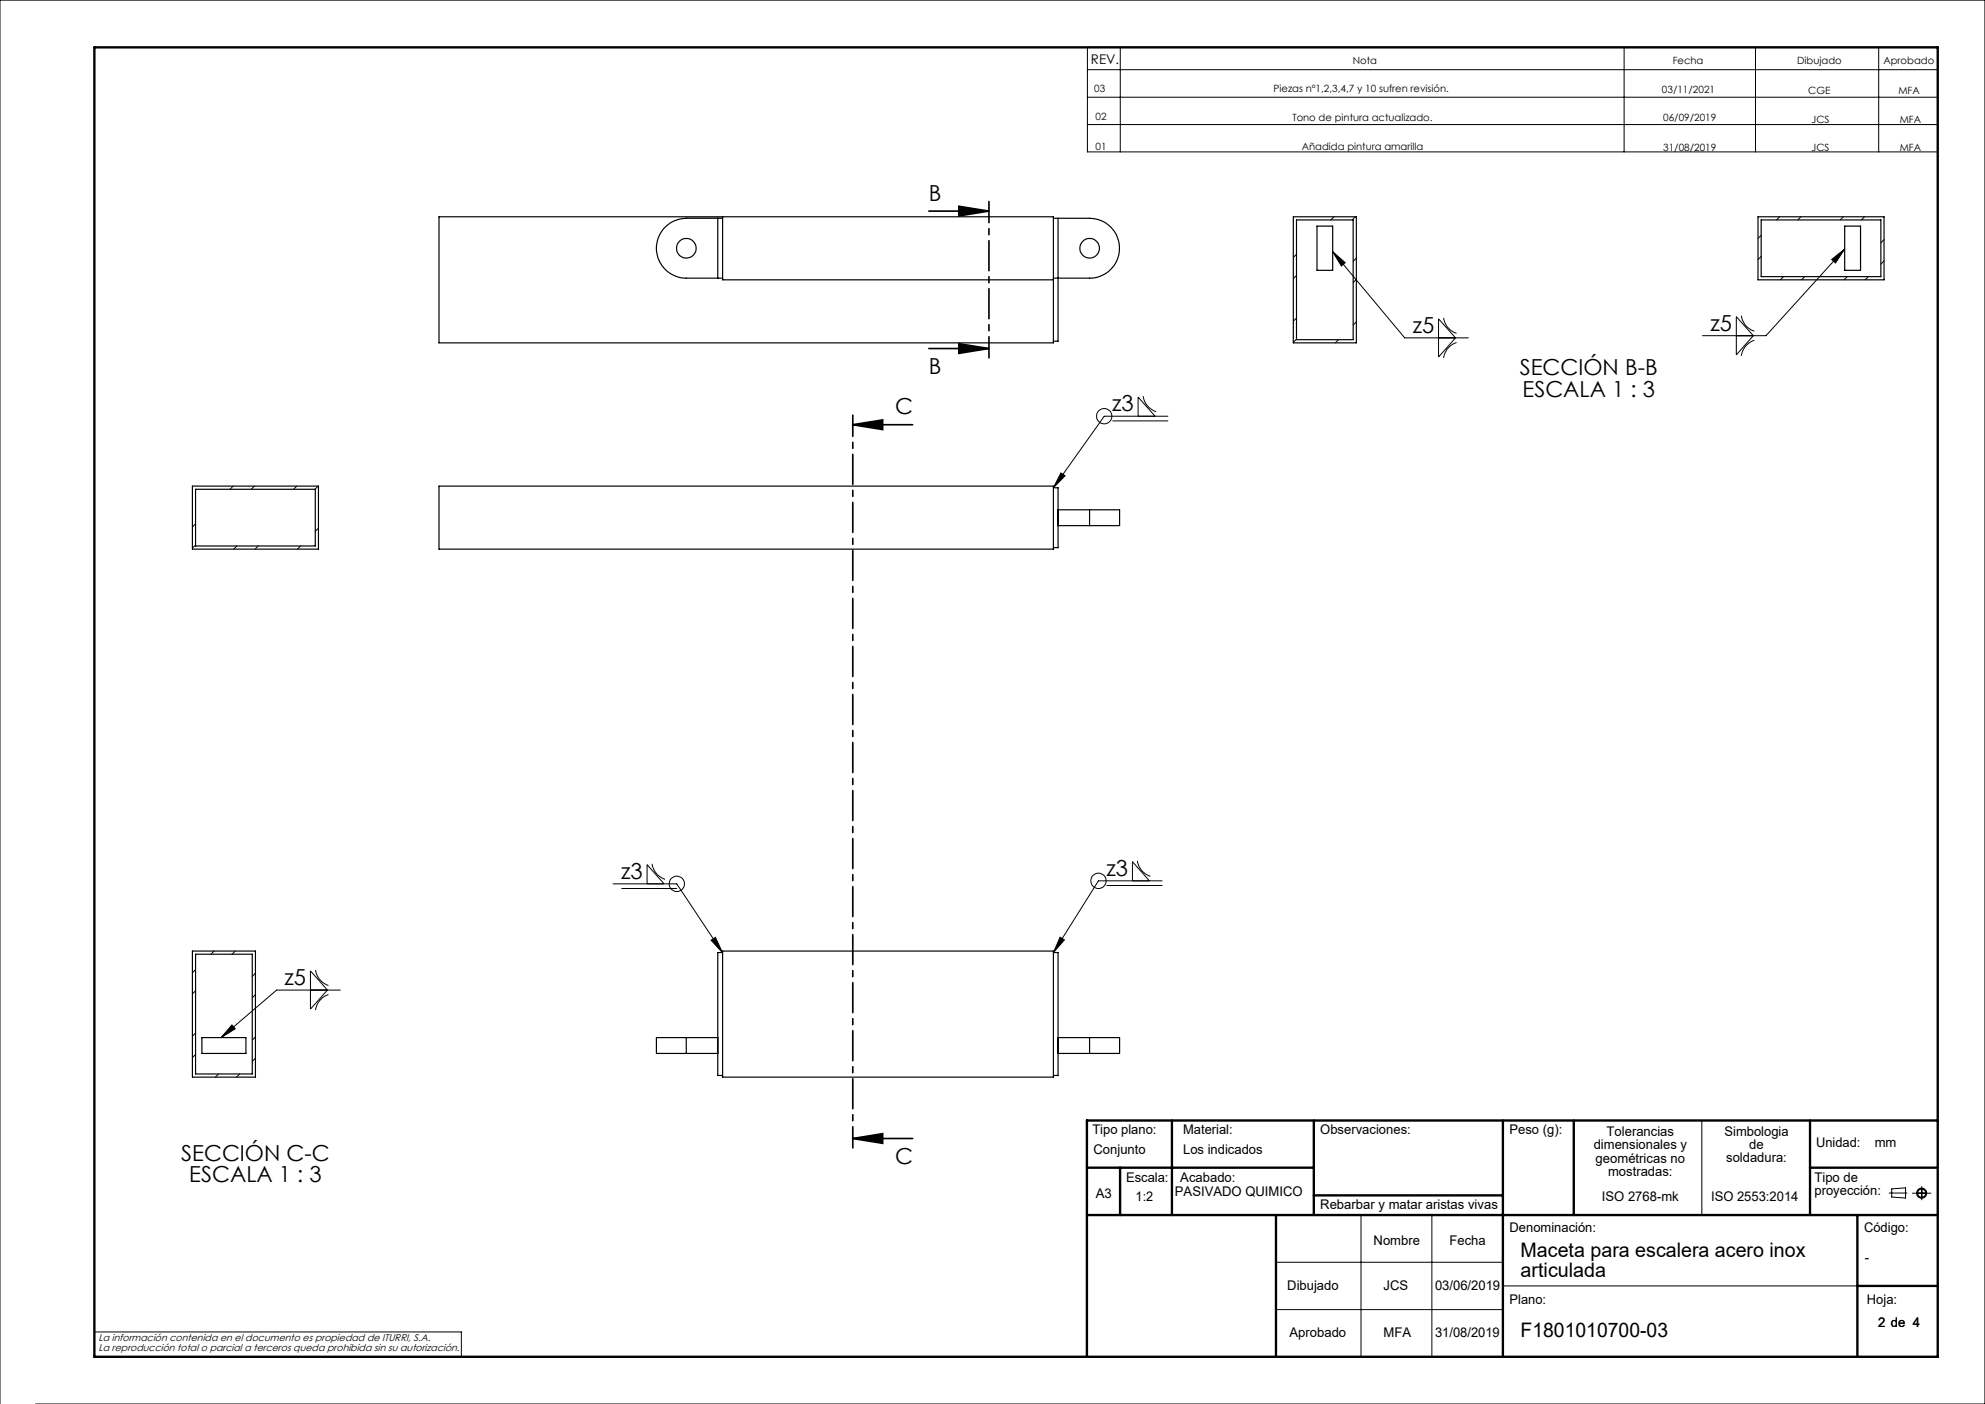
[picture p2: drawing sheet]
<svg xmlns="http://www.w3.org/2000/svg" width="420mm" height="297mm" viewBox="0 0 420 297" stroke-linecap="round" stroke-linejoin="round" font-family="sans-serif">
<g fill="none" stroke="#000" stroke-width=".21">
<path d="M230.1 10h179.9v22.1h-179.9zM230.1 14.7h179.9M237 10v22.1M343.6 10v22.1M371.4 10v22.1M397.5 10v22.1M230.1 20.6h179.9M230.1 26.3h179.9M274.3 53.8l-.7 .7M274.3 58.3l-.7 .6M282 53.2l2.6 2.4-.8 .7zM282 53.2l15.2 18.3h13.5"/>
<path d="M282.3 45.9l-.7 .6M286.8 45.9l-.7 .6M287 54.6l-.7 .7M287 59.1l-.7 .7M372.6 49.8l-.6 .6M372.6 54.3l-.6 .6M376.6 45.9l-.7 .6M377.4 58.5l-.7 .7M381 45.9l-.6 .6M381.8 58.5l-.6 .7M387.6 54.9l2.7-2.2-1.9 2.9zM390 45.9l-.6 .6"/>
<path d="M390.3 52.7l-16.6 18.3h-13.5M390.8 58.5l-.6 .7M394.5 45.9l-.7 .6M395.3 58.5l-.6 .7M398.6 50.7l-.6 .7M398.6 55.2l-.6 .7M274.3 67.3l-.7 .6M274.3 71.8l-.7 .6M283.2 71.9l-.7 .6M287 68.1l-.7 .7M304.4 67.4l3.6 4.1-3.6 4zM305.4 67.2a4 4 0 0 0 2.8 3.3"/>
<path d="M308.2 72.5a4.1 4.1 0 0 0-2.8 3.2M367.4 67l3.6 4-3.6 4.1zM368.4 66.8a4 4 0 0 0 2.8 3.3M371.2 72a4 4 0 0 0-2.8 3.3M235.4 89h11.7M240.8 88v-4l3.6 4M241.9 83.8a4.1 4.1 0 0 0 2.7 3.3M247.1 88h-13.5l-10.7 15.2M41.4 110.8l-.7 .7M41.4 115.3l-.7 .7M49.3 102.8l-.6 .7M50.1 115.5l-.6 .7"/>
<path d="M53.8 102.8l-.6 .7M54.6 115.5l-.6 .7M62.8 102.8l-.7 .7M63.6 115.5l-.7 .7M67.3 102.8l-.7 .7M67.4 111.7l-.7 .7M224.5 100l.9 .6-2.5 2.6zM129.7 187h13.5l9.7 14.5M131.6 188h11.6M136.9 187v-4.1l3.6 4.1M138 182.7v.3a4 4 0 0 0 2.7 3M150.5 198.9l.9-.6 1.5 3.2z"/>
<path d="M224.3 198.3l.9 .5-2.3 2.7zM234.2 187.3h11.7M239.6 186.3v-4l3.6 4M240.7 182.1a4.1 4.1 0 0 0 2.7 3.3M245.9 186.3h-13.5l-9.5 15.2M41.4 205.1l-.7 .7M41.4 218.5l-.7 .7M41.4 209.6l-.7 .7M45.3 201.2l-.7 .7M49.1 216.8l.7 .8-3 1.9zM49.8 201.2l-.7 .7M54 205.9l-.6 .6"/>
<path d="M54 219.4l-.6 .6M54 210.4l-.6 .7M65.7 205.4l3.6 4-3.6 4.1zM66.7 205.2a4 4 0 0 0 2.8 3.3M69.5 210.4a4.1 4.1 0 0 0-2.8 3.3M72 209.4h-13.5l-11.7 10.1M41.4 223.1l-.7 .6M46.2 227.2l-.6 .7M50.7 227.2l-.6 .7M54 223.9l-.6 .6M360.1 237v20M288 257v30"/>
<path d="M303 257v30M399.7 252.4h3.8M400.3 251.5l2.9-.2v2.1l-2.9-.2zM404.6 252.4h4M406.6 251v2.8M270 267h48M270 277h48M318 272h75M0 297v-297h420v297h-412.5M20 281.8h77.6v5.2"/>
<circle cx="233.6" cy="88" r="1.63"/>
<circle cx="143.2" cy="187" r="1.62"/>
<circle cx="232.4" cy="186.3" r="1.62"/>
<circle cx="406.6" cy="252.4" r=".86"/>
<circle cx="406.6" cy="252.4" r="1.07"/>
</g>
<g fill="none" stroke="#000" stroke-width=".5">
<path d="M20 10h390v277h-390zM248 237v20M278 237v20M318 237v50M333 237v20M383 237v20M410 237h-180v50M230 257h180M230 247h48M237 247v10M270 257v30M278 252.9h40"/>
<path d="M383 247h27M393 257v30M393 272h17"/>
</g>
<path d="M196.5 44.7h12.7M202.9 43.6l6.3 1.1-6.3 1zM196.5 73.7h12.7M202.9 72.7l6.3 1-6.3 1.1zM180.4 89.8l6.4-1v2.1zM180.4 89.8h12.7M180.4 240.8l6.4-1v2.1zM180.4 240.8h12.7" fill="none" stroke="#000" stroke-width=".35"/>
<path d="M209.3 42.6v33.1M180.4 87.8v155" fill="none" stroke="#000" stroke-width=".35" stroke-dasharray="6.3 1.3 1.3 1.3" stroke-dashoffset="1.9"/>
<g fill="#000">
<path d="M202.9 43.6l6.3 1.1-6.3 1zM202.9 72.7l6.3 1-6.3 1.1z"/>
<path d="M282 53.2l2.6 2.4-.8 .7zM387.6 54.9l2.7-2.2-1.9 2.9zM150.5 198.9l.9-.6 1.5 3.2zM224.3 198.3l.9 .5-2.3 2.7zM224.5 100l.9 .6-2.5 2.6zM49.1 216.8l.7 .8-3 1.9z"/>
<path d="M180.4 89.8l6.4-1v2.1zM180.4 240.8l6.4-1v2.1z"/>
</g>
<g fill="none" stroke="#000" stroke-width=".25">
<path d="M92.9 45.9h130v26.6h-130zM151.9 46.2v12.6M152.9 46.2h-7.7a6.3 6.3 0 0 0-6.3 6.3 6.3 6.3 0 0 0 6.3 6.3h7.7M152.9 45.9v13.3h70M222.9 46.2h7.6a6.3 6.3 0 0 1 6.4 6.3 6.3 6.3 0 0 1-6.4 6.3h-7.6M223.9 46.2v26h-1M273.6 45.9h13.4v26.6h-13.4zM274.3 46.5h12v25.4h-12zM278.7 47.8h3.3v9.4h-3.3zM372 45.9h26.6v13.3h-26.6zM372.6 46.5h25.4v12h-25.4zM390.3 47.8h3.4v9.4h-3.4z"/>
<path d="M40.7 102.8h26.7v13.4h-26.7zM41.4 103.5h25.3v12h-25.3zM92.9 102.8h130v13.4h-130zM222.9 103.2h1v12.6h-1M223.9 111.2h6.6M223.9 107.8h6.6M230.5 107.8h6.4v3.4h-6.4M230.5 107.8v3.4M40.7 201.2h13.3v26.7h-13.3zM41.4 201.9h12v25.3h-12zM42.7 219.5h9.3v3.3h-9.3zM145.2 219.5h-6.3v3.3h6.3"/>
<path d="M145.2 219.5h6.7M145.2 219.5v3.3M152.9 201.2h70v26.7h-70zM152.9 201.5h-1v26h1M222.9 201.5h1v26h-1M223.9 219.5h6.6M230.5 219.5h6.4v3.3h-6.4M230.5 219.5v3.3M145.2 222.8h6.7M223.9 222.8h6.6"/>
<circle cx="145.2" cy="52.5" r="2.08"/>
<circle cx="230.5" cy="52.5" r="2.08"/>
</g>
<g font-size="4.7">
<text x="196.6" y="42.5">B</text>
<text x="298.9" y="70.5">z5</text>
<text x="361.9" y="70">z5</text>
<text x="196.6" y="79.1">B</text>
<text x="321.6" y="79.4">SECCIÓN B-B</text>
<text x="322.2" y="83.9">ESCALA 1 : 3</text>
<text x="189.4" y="87.7">C</text>
<text x="235.3" y="87">z3</text>
<text x="131.4" y="185.9">z3</text>
<text x="234.1" y="185.3">z3</text>
<text x="60.2" y="208.4">z5</text>
<text x="38.4" y="245.6">SECCIÓN C-C</text>
<text x="40.1" y="250.1">ESCALA 1 : 3</text>
<text x="189.4" y="246.2">C</text>
</g>
<g font-size="4.2">
<text x="321.7" y="265.9">Maceta para escalera acero inox</text>
<text x="321.7" y="270.1">articulada</text>
<text x="321.7" y="282.8">F1801010700-03</text>
</g>
<g font-size="2.8">
<text x="230.8" y="13.6">REV.</text>
<text x="231.1" y="239.9">Tipo plano:</text>
<text x="250.3" y="239.9">Material:</text>
<text x="279.3" y="239.9">Observaciones:</text>
<text x="319.4" y="239.9">Peso (g):</text>
<text x="231.4" y="244.1">Conjunto</text>
<text x="250.3" y="244.1">Los indicados</text>
<text x="337.2" y="243.1">dimensionales y</text>
<text x="337.6" y="246">geométricas no</text>
<text x="339.9" y="240.3">Tolerancias</text>
<text x="364.9" y="240.2">Simbologia</text>
<text x="365.3" y="245.9">soldadura:</text>
<text x="370.1" y="243">de</text>
<text x="384.2" y="242.7">Unidad:</text>
<text x="396.7" y="242.7">mm</text>
<text x="238.3" y="250">Escala:</text>
<text x="249.7" y="250">Acabado:</text>
<text x="340.2" y="248.8">mostradas:</text>
<text x="383.9" y="250">Tipo de</text>
<text x="231.9" y="253.4">A3</text>
<text x="240.3" y="254">1:2</text>
<text x="248.6" y="253">PASIVADO QUIMICO</text>
<text x="279.3" y="255.7">Rebarbar y matar aristas vivas</text>
<text x="338.9" y="254">ISO 2768-mk</text>
<text x="362" y="254">ISO 2553:2014</text>
<text x="383.9" y="252.8">proyección:</text>
<text x="290.6" y="263.3">Nombre</text>
<text x="306.7" y="263.3">Fecha</text>
<text x="319.4" y="260.6">Denominación:</text>
<text x="394.4" y="260.6">Código:</text>
<text x="394.6" y="266.9">-</text>
<text x="272.4" y="273">Dibujado</text>
<text x="292.7" y="273">JCS</text>
<text x="303.6" y="273">03/06/2019</text>
<text x="319.4" y="275.8">Plano:</text>
<text x="395" y="275.8">Hoja:</text>
<text x="397.4" y="280.6">2 de 4</text>
<text x="272.8" y="282.8">Aprobado</text>
<text x="292.7" y="282.8">MFA</text>
<text x="303.6" y="282.8">31/08/2019</text>
</g>
<g font-size="2.1">
<text x="286.2" y="13.6">Nota</text>
<text x="353.9" y="13.6">Fecha</text>
<text x="380.3" y="13.6">Dibujado</text>
<text x="398.5" y="13.6">Aprobado</text>
<text x="231.5" y="19.4">03</text>
<text x="269.5" y="19.5">Piezas nº1,2,3,4,7 y 10 sufren revisión.</text>
<text x="351.7" y="19.6">03/11/2021</text>
<text x="382.6" y="19.9">CGE</text>
<text x="401.7" y="19.9">MFA</text>
<text x="231.8" y="25.4">02</text>
<text x="273.5" y="25.5">Tono de pintura actualizado.</text>
<text x="351.9" y="25.6">06/09/2019</text>
<text x="383.3" y="25.9">JCS</text>
<text x="401.9" y="25.9">MFA</text>
<text x="231.8" y="31.8">01</text>
<text x="275.4" y="31.8">Añadida pintura amarilla</text>
<text x="351.9" y="31.9">31/08/2019</text>
<text x="383.3" y="31.9">JCS</text>
<text x="401.9" y="31.9">MFA</text>
<text x="20.8" y="283.7">La información contenida en el documento es propiedad de ITURRI, S.A.</text>
<text x="20.8" y="285.7">La reproducción total o parcial a terceros queda prohibida sin su autorización.</text>
</g>
</svg>
